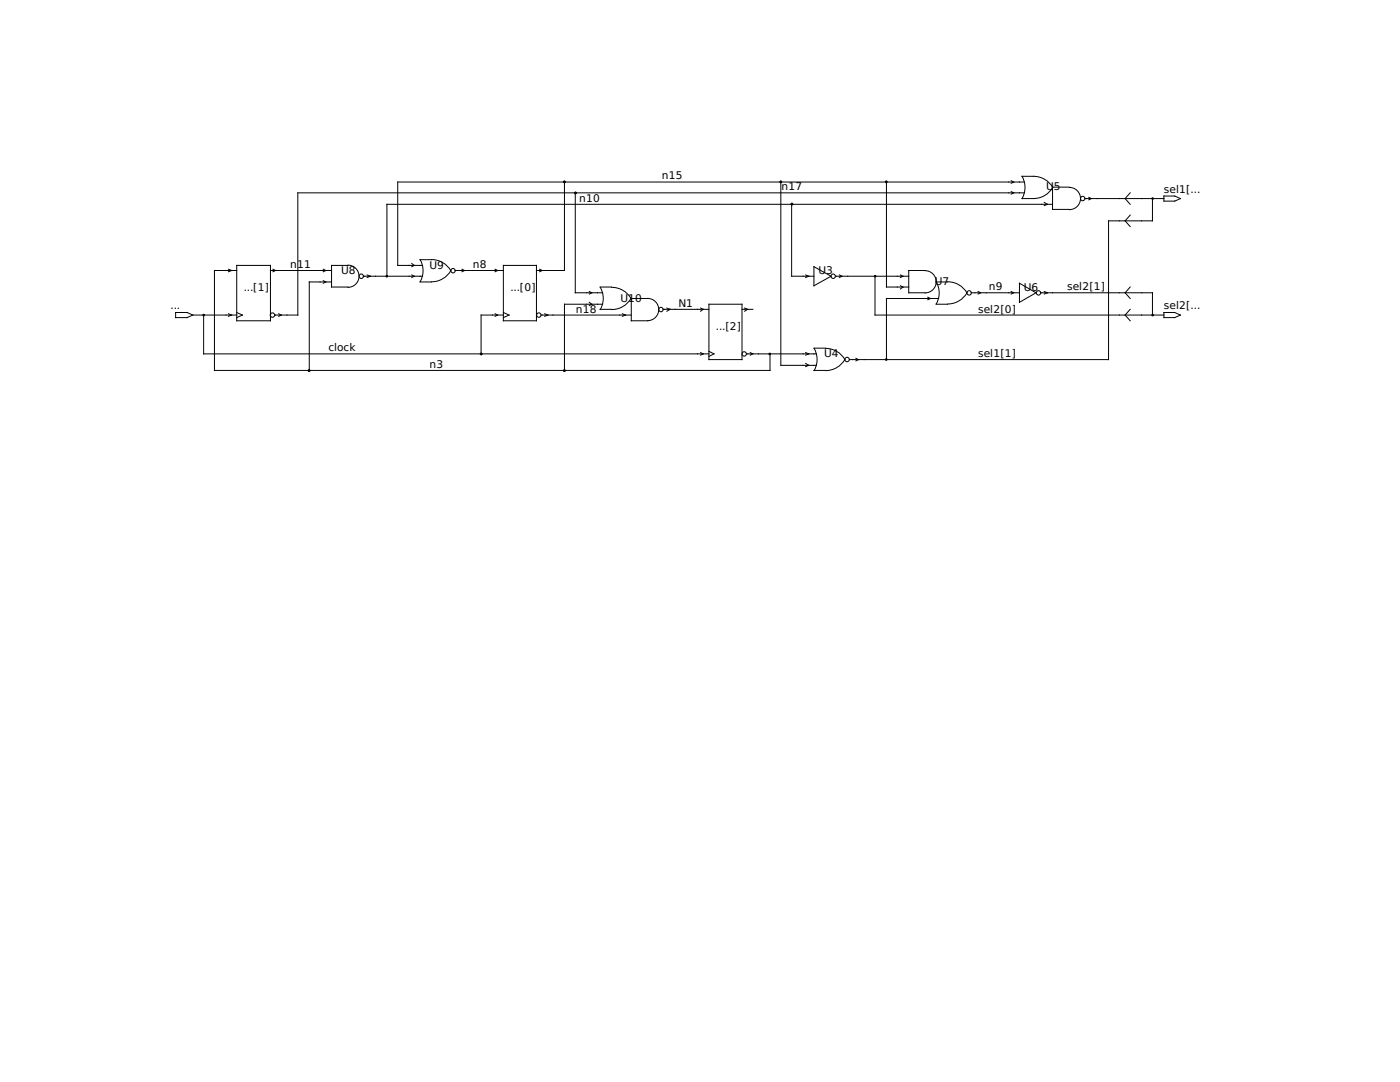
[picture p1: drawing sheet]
<svg xmlns="http://www.w3.org/2000/svg" width="279mm" height="216mm" viewBox="0 0 279 216" stroke-linecap="round" stroke-linejoin="round" font-family="sans-serif">
<g fill="none" stroke="#000" stroke-width=".2">
<path d="M112.6 36.3v17.7h-5.5M114.8 38.5v19.9h5.5M155.8 36.3v36.6h7.1M176.9 36.3v21h4.5M201.8 38.2l.5 .3-.5 .2M201.8 36.1l.5 .2-.5 .3M204 35.2a6.9 6.9 0 0 1 4.8 .8l1.3 1.4a4.4 4.4 0 0 1-3.8 2.2h-2.3a4.4 4.4 0 0 0 0-4.4zM204.5 36.3h-125.1v16.7h4.9M204.5 38.5h-145.1v24.4h-4.5M213.4 37.3h-3.3v4.5h3.3M213.4 37.4a2.22 2.22 0 0 1 2.2 2.2 2.22 2.22 0 0 1-2.2 2.2M216.5 39.6h15.8"/>
<path d="M217.3 39.4l.5 .2-.5 .3M225.6 38.5l-1.1 1.1 1.1 1.2M230 39.6v4.5h-8.8v27.7h-51.7M232.3 39.1h2.1l1.2 .5-1.2 .5h-2.1zM45.6 53.7l.6 .3-.6 .2M47.2 54h-4.4v19.9h110.9v-3.3M47.2 53h6.8v11h-6.8zM54 54h12.2M54.5 53.7l.5 .3-.5 .2M64.5 53.7l.5 .3-.5 .2M64.5 56l.5 .3-.5 .2M66.2 56.3h-4.5v17.6"/>
<path d="M69.4 52.9a2.22 2.22 0 0 1 2.3 2.2 2.22 2.22 0 0 1-2.3 2.2M69.5 53h-3.3v4.3h3.3M72.5 55.1h11.8M73.3 54.9l.6 .2-.6 .3M82.2 52.6l.5 .4-.5 .2M82.2 54.9l.5 .2-.5 .3M83.8 51.8h2.3M83.8 56.3h2.3M83.8 51.8a4.4 4.4 0 0 1 0 4.4M86.1 51.8a4.4 4.4 0 0 1 3.9 2.2 4.4 4.4 0 0 1-3.9 2.2M90.8 54h9.7M92.2 53.7l.5 .3-.5 .2"/>
<path d="M98.8 53.7l.5 .3-.5 .2M100.5 53h6.6v11h-6.6zM107.7 53.7l.5 .3-.5 .2M117.6 58.2l.5 .2-.5 .3M119.8 57.3h2.2M119.8 57.3a4.4 4.4 0 0 1 0 4.5M122.1 57.3a4.4 4.4 0 0 1 3.8 2.2 4.4 4.4 0 0 1-3.8 2.3M158 40.8v14.3h4.4M160.8 54.9l.6 .2-.6 .3M162.4 53.2l3.5 1.9-3.5 1.9zM166.8 55.1h14.6M167.5 54.9l.5 .2-.5 .3"/>
<path d="M174.6 55.1v7.8h57.7M179.7 54.9l.5 .2-.5 .3M179.7 57l.5 .3-.5 .4M184.6 54a2.22 2.22 0 0 1 2.2 2.2 2.22 2.22 0 0 1-2.2 2.2M184.7 54h-3.3v4.4h3.3M185.2 59.3l.5 .3-.5 .2M186.8 56.3h2.3M186.8 56.2a4.4 4.4 0 0 1 0 4.5M187.3 59.6h-10.4v12.2M189.1 56.2a4.4 4.4 0 0 1 3.9 2.2 4.4 4.4 0 0 1-3.9 2.3M193.8 58.4h9.7M195.2 58.2l.5 .2-.5 .3"/>
<path d="M201.8 58.2l.5 .2-.5 .3M203.5 56.5l3.3 1.9-3.3 1.9zM207.6 58.4h22.4v4.5M208.4 40.4l.6 .4-.6 .2M208.4 58.2l.6 .2-.6 .3M210.1 40.8h-132.9v14.3M225.6 57.3l-1.1 1.1 1.1 1.2M225.6 42.9l-1.1 1.2 1.1 1.1M35.1 62.4h2.2l1.2 .5-1.2 .5h-2.2zM38.5 62.9h8.7M40.6 62.9v7.7h100.9M45.6 62.6l.6 .3-.6 .2"/>
<path d="M47.2 62.4l1.2 .5-1.2 .5M55.6 62.6l.5 .3-.5 .2M98.8 62.6l.5 .3-.5 .2M100.5 62.9h-4.5v7.7M100.5 62.4l1.1 .5-1.1 .5M108 62.9h18M108.7 62.6l.6 .3-.6 .2M117.6 60.3l.5 .4-.5 .3M119.8 61.7h2.2M120.3 60.7h-7.7v13.2M124.2 62.6l.6 .3-.6 .2M129.2 64a2.22 2.22 0 0 0 2.3-2.2 2.22 2.22 0 0 0-2.3-2.2h-3.2v4.4h3.3"/>
<path d="M132.3 61.7h9.2M133.1 61.5l.6 .2-.6 .4M139.8 61.5l.5 .2-.5 .4M139.8 70.4l.5 .2-.5 .3M141.5 60.7h6.6v11.1h-6.6zM141.5 70.1l1 .5-1 .5M148.1 61.7h2.1M148.6 61.5l.6 .2-.6 .4M149 70.6h13.9M149.7 70.4l.5 .2-.5 .3M160.8 70.4l.6 .2-.6 .3M160.8 72.5l.6 .4-.6 .3"/>
<path d="M162.4 69.5h2.3M162.4 73.9h2.3M162.5 69.5a4.4 4.4 0 0 1 0 4.4M164.8 69.5a4.4 4.4 0 0 1 3.8 2.2 4.4 4.4 0 0 1-3.8 2.2M170.8 71.5l.5 .3-.5 .2M186.8 60.7h2.3M225.6 61.7l-1.1 1.2 1.1 1.1M232.3 62.4h2.1l1.2 .5-1.2 .5h-2.1z"/>
<circle cx="216.1" cy="39.6" r=".44"/>
<circle cx="230" cy="39.6" r=".16"/>
<circle cx="72.1" cy="55.1" r=".44"/>
<circle cx="90.4" cy="54" r=".44"/>
<circle cx="166.3" cy="55.1" r=".44"/>
<circle cx="193.4" cy="58.4" r=".44"/>
<circle cx="207.3" cy="58.4" r=".44"/>
<circle cx="54.4" cy="62.9" r=".44"/>
<circle cx="107.5" cy="62.9" r=".44"/>
<circle cx="131.9" cy="61.8" r=".44"/>
<circle cx="148.5" cy="70.6" r=".44"/>
<circle cx="169" cy="71.7" r=".44"/>
<circle cx="230" cy="62.9" r=".16"/>
</g>
<g fill="#000" stroke="#000" stroke-width=".2">
<circle cx="112.6" cy="36.3" r=".16"/>
<circle cx="114.8" cy="38.5" r=".16"/>
<circle cx="155.8" cy="36.3" r=".16"/>
<circle cx="176.9" cy="36.3" r=".16"/>
<circle cx="77.2" cy="55.1" r=".16"/>
<circle cx="158" cy="40.7" r=".16"/>
<circle cx="174.7" cy="55.1" r=".16"/>
<circle cx="40.6" cy="62.9" r=".16"/>
<circle cx="61.7" cy="73.9" r=".16"/>
<circle cx="96" cy="70.6" r=".16"/>
<circle cx="112.6" cy="73.9" r=".16"/>
<circle cx="153.6" cy="70.6" r=".16"/>
<circle cx="176.9" cy="71.7" r=".16"/>
</g>
<g font-size="2.1">
<text x="132.1" y="35.8">n15</text>
<text x="115.6" y="40.3">n10</text>
<text x="156" y="38">n17</text>
<text x="208.8" y="38">U</text>
<text x="210.3" y="38">5</text>
<text x="232.3" y="38.5">sel1[...</text>
<text x="57.9" y="53.5">n11</text>
<text x="85.7" y="53.6">U9</text>
<text x="94.4" y="53.5">n8</text>
<text x="48.6" y="58">...[1]</text>
<text x="68.1" y="54.6">U8</text>
<text x="101.9" y="58">...[0]</text>
<text x="163.3" y="54.6">U3</text>
<text x="186.6" y="56.9">U7</text>
<text x="197.4" y="57.9">n9</text>
<text x="204.3" y="58">U6</text>
<text x="213" y="57.9">sel2[1]</text>
<text x="34" y="61.7">...</text>
<text x="114.9" y="62.4">n18</text>
<text x="123.8" y="60.2">U10</text>
<text x="135.4" y="61.2">N1</text>
<text x="142.9" y="65.8">...[2]</text>
<text x="195.2" y="62.4">sel2[0]</text>
<text x="232.3" y="61.7">sel2[...</text>
<text x="65.5" y="70.1">clock</text>
<text x="164.5" y="71.2">U4</text>
<text x="195.2" y="71.2">sel1[1]</text>
<text x="85.7" y="73.4">n3</text>
</g>
</svg>
